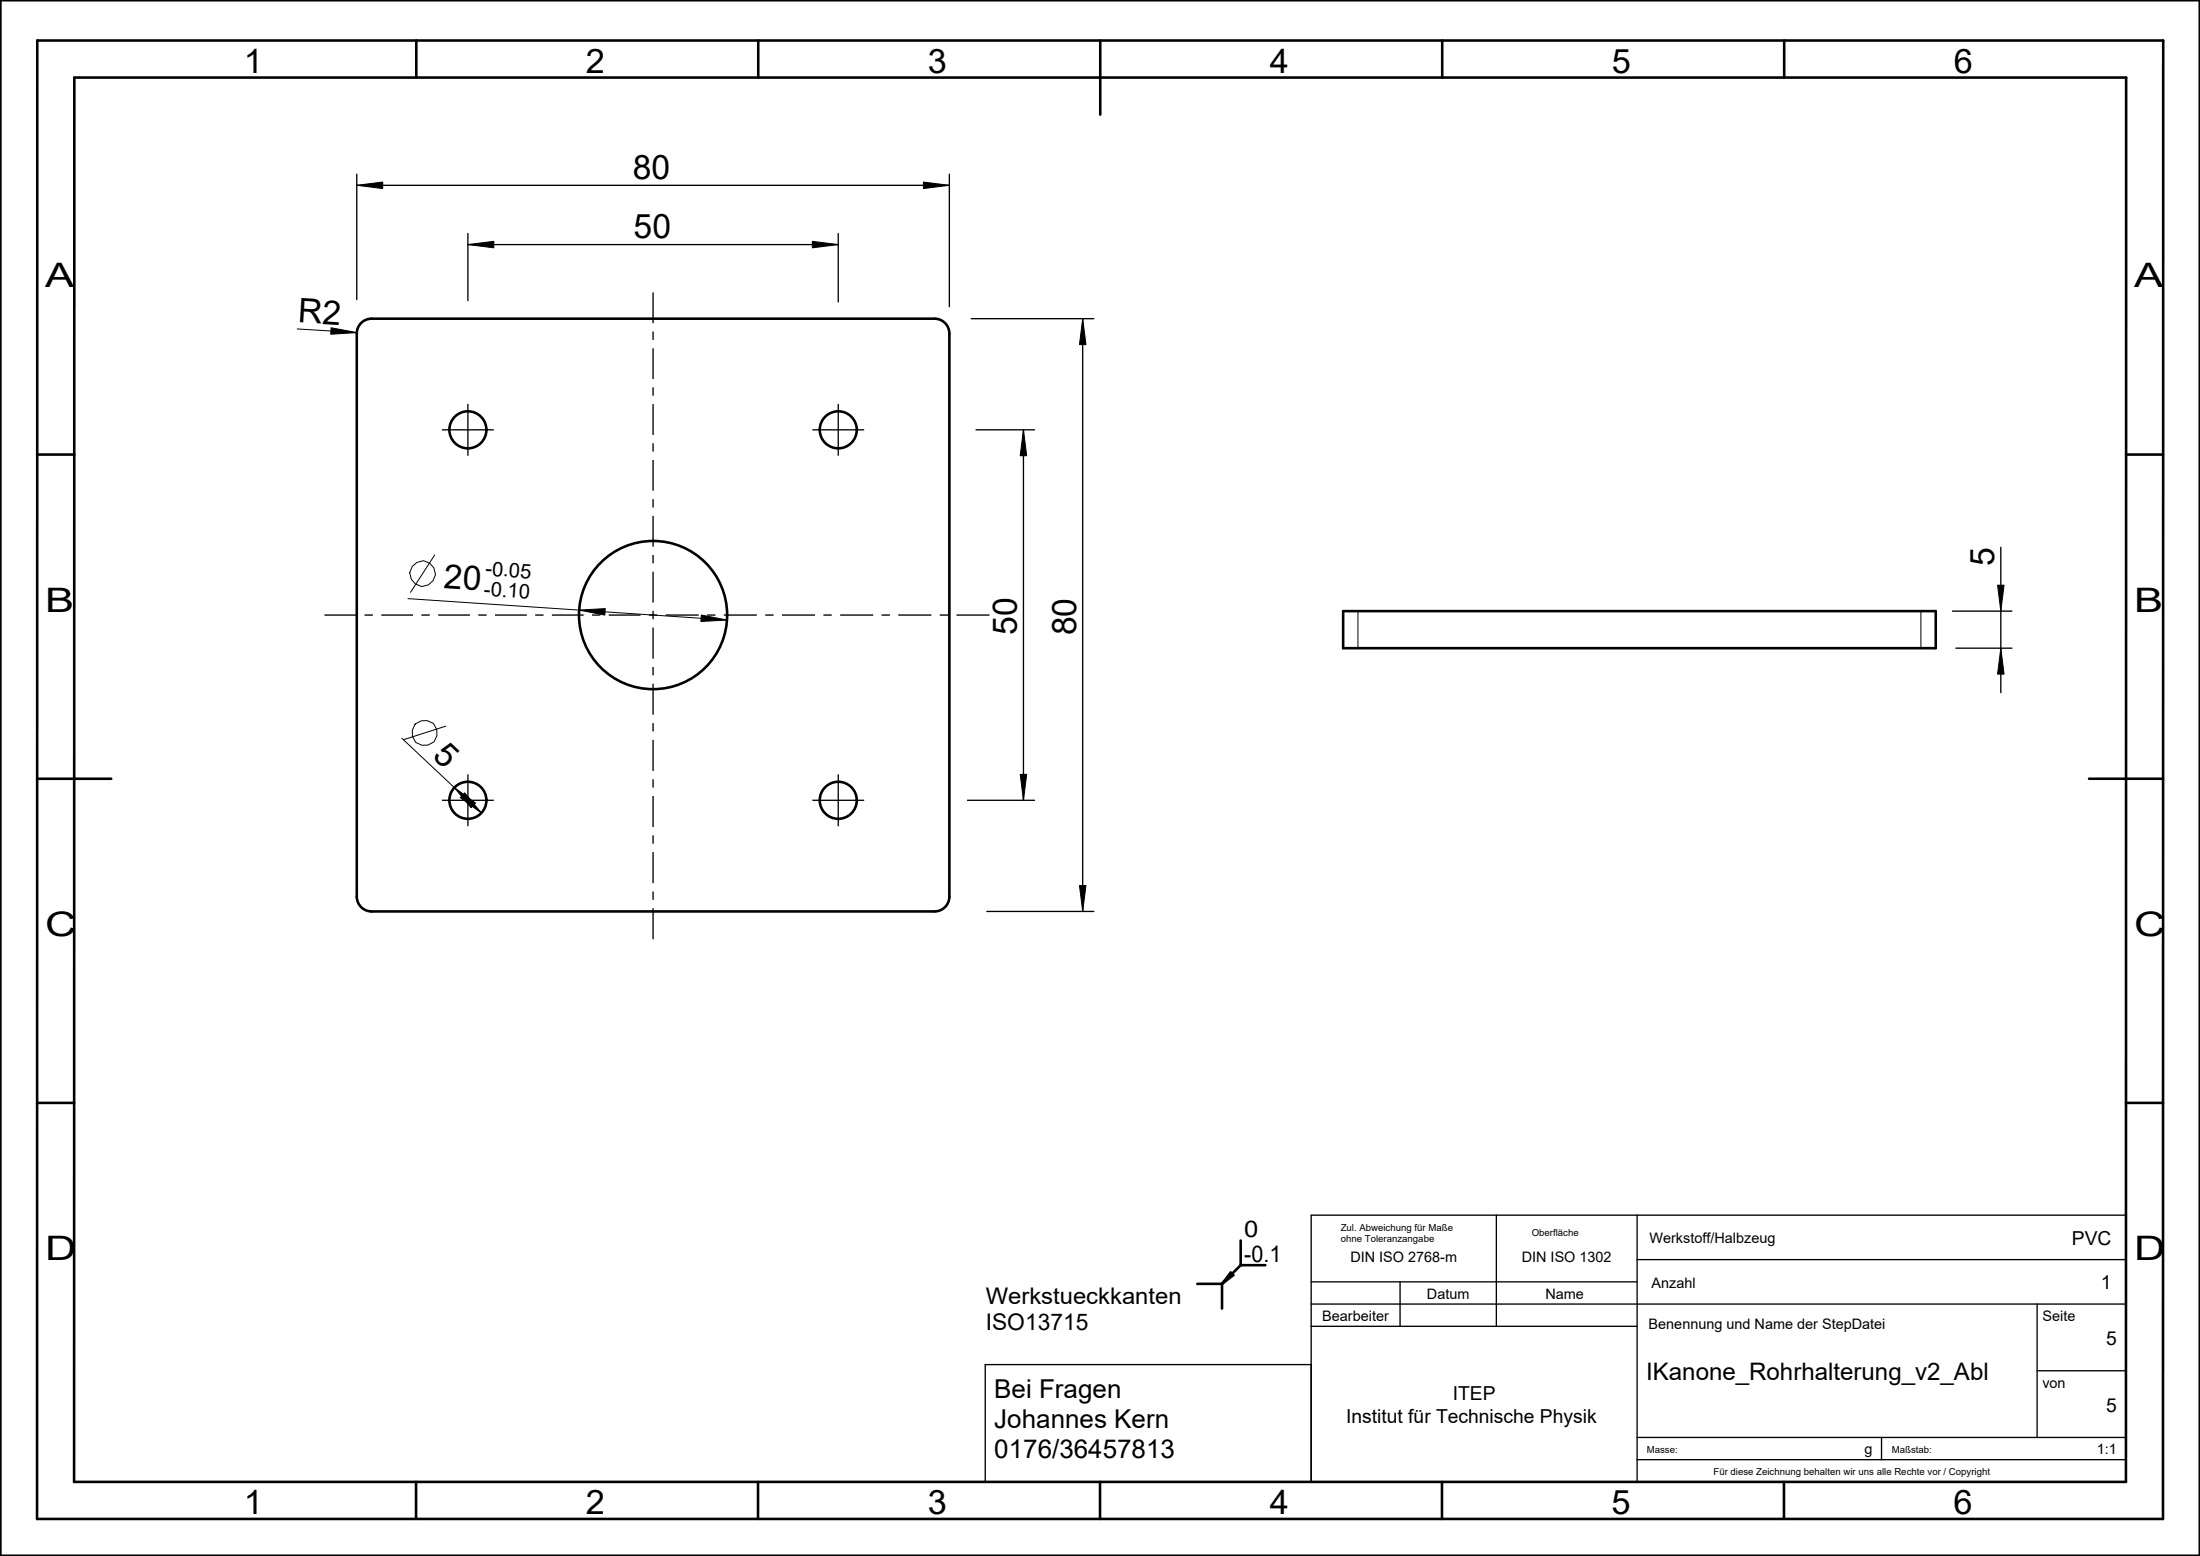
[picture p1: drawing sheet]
<svg xmlns="http://www.w3.org/2000/svg" width="297mm" height="210mm" viewBox="0 0 297 210" stroke-linecap="round" stroke-linejoin="round" font-family="sans-serif">
<path d="M0 0h297v210h-297z" fill="none" stroke="#000" stroke-width=".35"/>
<!-- layer: 0 -->
<path d="M166.1 171.8l.4 .3-1.5 1.2z" fill="#000"/>
<path d="M166.1 171.8l.4 .3-1.5 1.2z" fill="none" stroke="#000" stroke-width=".14"/>
<g fill="none" stroke="#000" stroke-width=".35">
<path d="M0 0h297v210h-297zM5 5.5h287v199.5h-287zM10 10.5h277v189.5h-277zM56.2 5.5v5M102.4 5.5v5M148.5 5.5v10M194.7 5.5v5M240.9 5.5v5M5 61.3h5M287 61.3h5M5 105.1h10M282 105.1h10"/>
<path d="M5 148.8h5M287 148.8h5M161.6 173.3h3.4M165 173.3v3.3M166.1 171.8l.4 .3-1.5 1.2zM167.5 170.8h3.3M167.5 167.4v3.4M167.5 170.8l-2.5 2.5M56.2 200v5M102.3 200v5M148.5 200v5M194.7 200v5"/>
<path d="M240.8 200v5M297 210h.1"/>
</g>
<g fill="none" stroke="#000" stroke-width=".18">
<path d="M177 173h44M177 176h110M177 179h44M189 173v6M202 164v15M221 170h66M221 164v36M275 176v18M177 184.2h-44v15.8h154v-36h-110v36M221 194h66M221 197h66M254 194v3"/>
<path d="M275 185h12"/>
</g>
<!-- layer: 20_ALL_FEATURES -->
<g fill="none" stroke="#000" stroke-width=".35">
<path d="M48.8 43.6l.8-.5 .6-.1h76a2 2 0 0 1 2 2v76a2 2 0 0 1-2 2h-76a2 2 0 0 1-2-2v-76v-.5zM181.3 82.5h80v5h-80z"/>
<circle cx="63.2" cy="58" r="2.5"/>
<circle cx="113.2" cy="58" r="2.5"/>
<circle cx="88.2" cy="83" r="10"/>
<circle cx="63.2" cy="108" r="2.5"/>
<circle cx="113.2" cy="108" r="2.5"/>
</g>
<g fill="none" stroke="#000" stroke-width=".18">
<path d="M88.2 39.5v4.1M59.7 58h7M63.2 54.5v7M88.2 44.7v1.2M88.2 47v4.2M88.2 52.3v1.1M88.2 54.5v4.2M88.2 59.8v1.2M109.7 58h7M113.2 54.5v7M88.2 62.1v4.1M88.2 67.4v1.1"/>
<path d="M88.2 69.6v4.2M88.2 74.9v1.1M88.2 77.2v4.1M43.8 83h4.3M49.2 83h1.1M51.5 83h4.3M56.9 83h1.1M59.2 83h4.2M64.6 83h1.1M66.8 83h4.3M72.2 83h1.2M74.5 83h4.3"/>
<path d="M79.9 83h1.2M82.2 83h4.3M87.6 83h1.1M88.2 82.4v1.2M88.2 84.7v4.2M88.2 90v1.1M88.2 92.3v4.2M88.2 97.6v1.1M88.2 99.9v4.1M89.9 83h4.4M95.5 83h1.1M97.7 83h4.5"/>
<path d="M103.3 83h1.1M105.6 83h4.4M111.2 83h1.1M113.4 83h4.5M119 83h1.1M121.3 83h4.4M126.9 83h1.1M129.1 83h4.5M59.7 108h7M63.2 104.5v7M88.2 105.2v1.1M88.2 107.4v4.2"/>
<path d="M88.2 112.7v1.2M88.2 115v4.2M109.7 108h7M113.2 104.5v7M88.2 120.3v1.1M88.2 122.6v4.2"/>
</g>
<path d="M183.3 82.5v5M259.3 82.5v5" fill="none" stroke="#000" stroke-width=".14"/>
<!-- layer: 51_ALL_DIMS -->
<g fill="#000">
<path d="M48.2 25l3.5-.4v.8zM63.2 33l3.5-.4v.8zM109.7 32.6l3.5 .4-3.5 .4zM124.7 24.6l3.5 .4-3.5 .4zM44.7 44.2l3.5 .7-3.6 .2zM138.2 58l.4 3.5h-.9zM146.2 43l.4 3.5h-.9zM78.2 82.3l3.5-.2v.9zM94.7 83l3.4 .7-3.5 .2zM269.7 79h.8l-.4 3.5zM270.1 87.5l.4 3.5h-.8zM61.3 106.3l2.9 2.1-.6 .6z"/>
<path d="M62.7 107l2.3 2.7-2.9-2.1zM137.7 104.5h.9l-.4 3.5zM145.7 119.5h.9l-.4 3.5z"/>
</g>
<g fill="none" stroke="#000" stroke-width=".14">
<path d="M48.2 25l3.5-.4v.8zM63.2 33l3.5-.4v.8zM109.7 32.6l3.5 .4-3.5 .4zM124.7 24.6l3.5 .4-3.5 .4zM40.1 44.4l8.1 .5M44.7 44.2l3.5 .7-3.6 .2zM138.2 58l.4 3.5h-.9zM146.2 43l.4 3.5h-.9zM58.7 74.9l-3.3 5M269.7 79h.8l-.4 3.5zM54.2 99.6l10.8 10.1M55.1 80.8l43 2.9"/>
<path d="M60.2 98l-5.7 1.8M78.2 82.3l3.5-.2v.9zM94.7 83l3.4 .7-3.5 .2zM270.1 87.5l.4 3.5h-.8zM61.3 106.3l2.9 2.1-.6 .6zM62.7 107l2.3 2.7-2.9-2.1zM137.7 104.5h.9l-.4 3.5zM145.7 119.5h.9l-.4 3.5z"/>
<circle cx="57" cy="77.4" r="1.72"/>
<circle cx="57.3" cy="98.9" r="1.72"/>
</g>
<g fill="none" stroke="#000" stroke-width=".18">
<path d="M48.2 23.5v16.9M48.2 25h80M63.2 31.5v9.1M63.2 33h50M113.2 31.5v9.3M128.2 23.5v17.9M131.1 43h16.6M131.8 58h7.9M138.2 58v50M146.2 43v80M270.1 73.9v19.6M263.6 82.5h8"/>
<path d="M264 87.5h7.6M130.6 108h9.1M133.2 123h14.5"/>
</g>
<g font-size="4.6">
<text x="32.9" y="9.8">1</text>
<text x="79.1" y="9.8">2</text>
<text x="125.3" y="9.8">3</text>
<text x="171.4" y="9.8">4</text>
<text x="217.6" y="9.8">5</text>
<text x="263.8" y="9.8">6</text>
<text x="85.4" y="24.1">80</text>
<text x="85.5" y="32.1">50</text>
<text x="6.1" y="38.8">A</text>
<text x="288.1" y="38.8">A</text>
<text x="40.2" y="43.5" transform="rotate(4 40.2 43.5)">R2</text>
<text x="269.2" y="76.4" transform="rotate(-90 269.2 76.4)">5</text>
<text x="6.1" y="82.5">B</text>
<text x="288.1" y="82.5">B</text>
<text x="137.3" y="85.6" transform="rotate(-90 137.3 85.6)">50</text>
<text x="145.3" y="85.8" transform="rotate(-90 145.3 85.8)">80</text>
<text x="6.1" y="126.3">C</text>
<text x="288.1" y="126.3">C</text>
<text x="6.1" y="170">D</text>
<text x="288.1" y="170">D</text>
<text x="32.9" y="204.3">1</text>
<text x="79.1" y="204.3">2</text>
<text x="125.2" y="204.3">3</text>
<text x="171.4" y="204.3">4</text>
<text x="217.6" y="204.3">5</text>
<text x="263.7" y="204.3">6</text>
</g>
<g font-size="4.5">
<text x="59.8" y="79.4" transform="rotate(4 59.8 79.4)">20</text>
<text x="58.2" y="102.2" transform="rotate(43 58.2 102.2)">5</text>
</g>
<g font-size="3.5">
<text x="134.2" y="188.6">Bei Fragen</text>
<text x="134.2" y="192.7">Johannes Kern</text>
<text x="134.2" y="196.7">0176/36457813</text>
</g>
<text font-size="3.3" x="222.2" y="186.3">IKanone_Rohrhalterung_v2_Abl</text>
<g font-size="3.1">
<text x="168" y="166.9">0</text>
<text x="168" y="170.3">-0.1</text>
<text x="133.1" y="176">Werkstueckkanten</text>
<text x="133.1" y="179.6">ISO13715</text>
</g>
<g font-size="2.7">
<text x="65.5" y="77.6" transform="rotate(4 65.5 77.6)">-0.05</text>
<text x="65.3" y="80.4" transform="rotate(4 65.3 80.4)">-0.10</text>
</g>
<g font-size="2.6">
<text x="279.7" y="168">PVC</text>
<text x="283.6" y="174">1</text>
<text x="284.3" y="181.5">5</text>
<text x="196.1" y="189">ITEP</text>
<text x="284.3" y="190.5">5</text>
<text x="181.7" y="192">Institut für Technische Physik</text>
</g>
<g font-size="2">
<text x="222.7" y="167.8">Werkstoff/Halbzeug</text>
<text x="182.3" y="170.4">DIN ISO 2768-m</text>
<text x="205.4" y="170.4">DIN ISO 1302</text>
<text x="223" y="173.8">Anzahl</text>
<text x="178.5" y="178.3">Bearbeiter</text>
<text x="192.6" y="175.3">Datum</text>
<text x="208.6" y="175.3">Name</text>
<text x="222.6" y="179.4">Benennung und Name der StepDatei</text>
<text x="275.8" y="178.3">Seite</text>
<text x="275.7" y="187.4">von</text>
<text x="251.7" y="196.3">g</text>
<text x="283.1" y="196.3">1:1</text>
</g>
<g font-size="1.3">
<text x="181" y="166.2">Zul. Abweichung für Maße</text>
<text x="181" y="167.7">ohne Toleranzangabe</text>
<text x="206.8" y="166.8">Oberfläche</text>
<text x="222.3" y="196.1">Masse:</text>
<text x="255.4" y="196.1">Maßstab:</text>
<text x="231.3" y="199">Für diese Zeichnung behalten wir uns alle Rechte vor / Copyright</text>
</g>
</svg>
